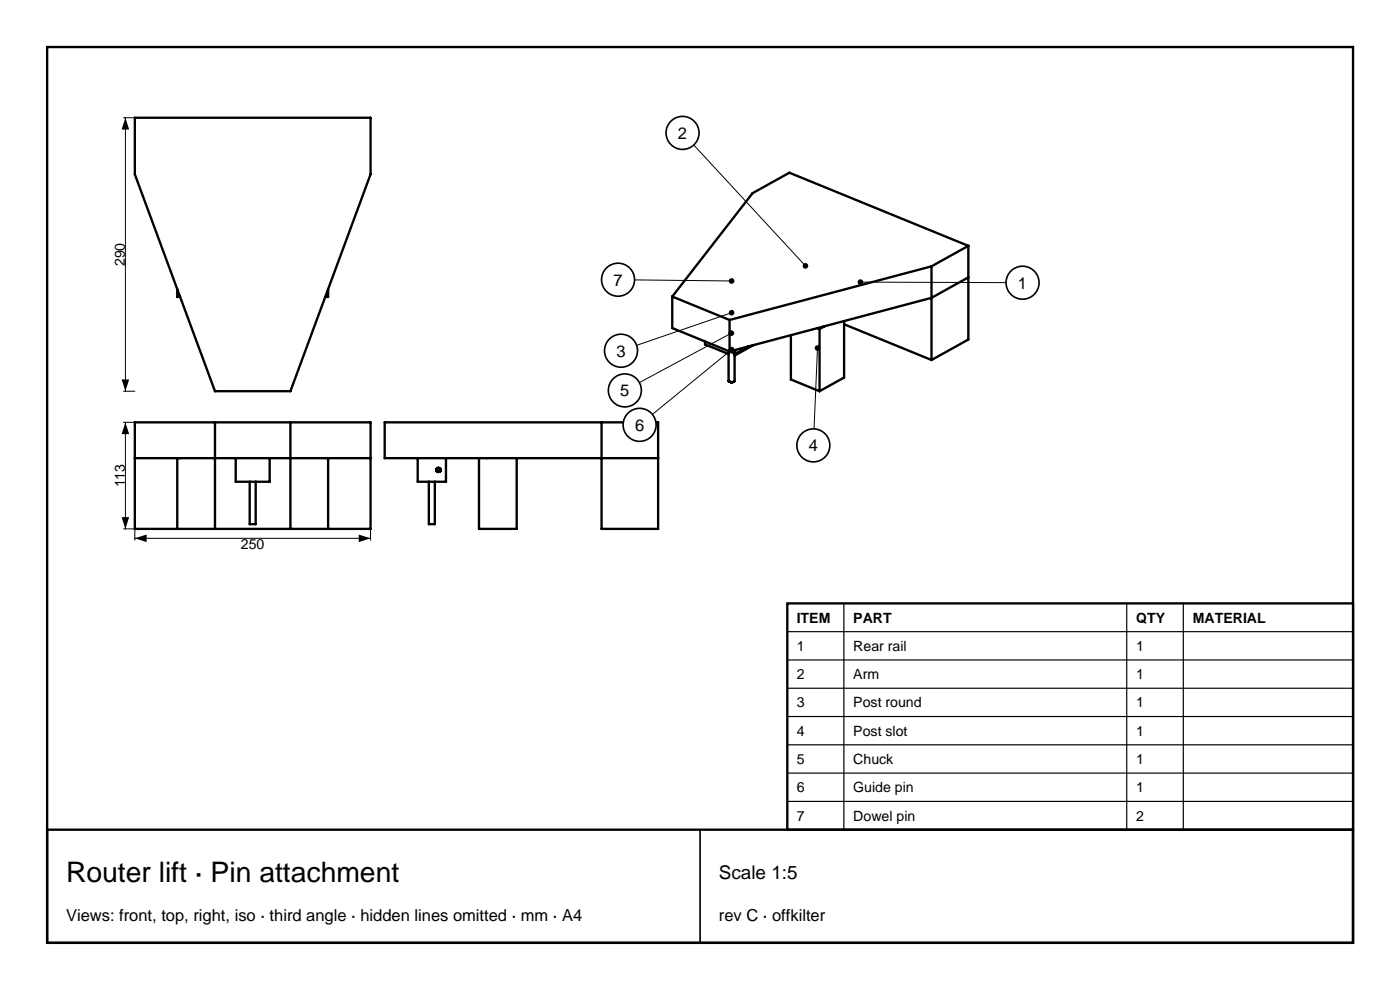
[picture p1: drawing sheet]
<svg xmlns="http://www.w3.org/2000/svg" width="297mm" height="210mm" viewBox="0 0 297 210" stroke-linecap="round" stroke-linejoin="round" font-family="sans-serif">
<g fill="none" stroke="#000" stroke-width=".5">
<path d="M10 10h277v190h-277zM28.6 25h50v12l-17 46h-16l-17-46zM197.6 56.5v19.9M197.6 56.5l-42.8 11.4M205.4 52.2v19.8l-7.8 4.4M205.4 58.8l-7.8 4.4-42.8 11.4v-6.7M205.4 52.2l-37.9-15.6-7.9 4.4-17 21.9M205.4 52.2l-7.8 4.3M37.6 61.3v1.7h.6M69.6 61.3v1.7h-.6M142.6 62.9v6.7l13.4 5.5M142.6 62.9l12.2 5"/>
<path d="M149.6 72.4v.7l5 2M154.6 74.5v6.3M155.8 75v5.8M156 74.2v.9M158.8 73.5l-2.8 1.6M159.8 73.2l-4 2.2M167.8 71.1v9.4l6.1 2.5M173.4 69.6l.5 .2M173.9 69.8v13.2M174.9 69.2l-1 .6M179.1 68.8l18.5 7.6M179.1 68.1v12l-5.2 2.9"/>
<path d="M28.6 89.6h50v22.6h-50zM28.6 97.2h50M37.6 97.2v15M45.6 89.6v22.6M50 97.2v5h7.2v-5M61.6 89.6v22.6M69.6 97.2v15M88.6 97.2v5h6v-5M92.6 99.7h.1M92.6 99.7v.1M92.6 99.6v.1M92.6 99.6h.1"/>
<path d="M92.6 99.8h.1M92.6 99.8v.1M92.6 99.9h.1M92.7 99.9v.1M92.7 99.4l-.1 .2M92.7 100h.1M92.7 99.4h.1M92.8 99.3l-.1 .1M92.9 99.3h-.1M92.9 99.3h.3M92.9 99.3h.1M93.2 99.3h.1"/>
<path d="M93.3 99.3l.1 .2M93.4 99.5h.1M93.4 99.5v.1M93.4 99.6h.1M93.4 99.6v.1M93.4 99.7l-.2 .4M93.4 99.7h.1M101.6 97.2v15h8v-15M127.6 89.6v22.6h12v-22.6h-58v7.6h58M154.6 80.8h.1M154.6 80.8v.1M154.6 80.9h.1"/>
<path d="M154.6 80.9l.1 .1M154.7 81h.1M155.7 81h-.9M155.7 80.9v.1M155.8 80.8l-.1 .1M155.8 80.8h.1M53 102.2v9h1.2v-9M91 102.2v9h1.2v-9M92.8 100v.1M92.8 100.1h.1M92.8 100.1h.2M93 100.1h.1"/>
<path d="M93.2 100.1h-.2M93.2 100.1h.1"/>
</g>
<path d="M26.2 25h2.4M26.6 25v58M155.2 66.3l-20.1 7M26.2 89.6h2.4M26.2 83h2.4M26.6 89.6v22.6M26.2 112.2h2.4v2.4M28.6 114.2h50M78.6 112.2v2.4" fill="none" stroke="#000" stroke-width=".21"/>
<g fill="#000">
<path d="M26.6 25l.8 2.5h-1.6zM26.6 89.6l.8 2.5h-1.6zM25.8 80.5h1.6l-.8 2.5zM25.8 109.7h1.6l-.8 2.5zM28.6 114.2l2.5-.8v1.6zM76.1 113.4l2.5 .8-2.5 .8z"/>
<circle cx="155.2" cy="66.3" r=".6"/>
</g>
<circle cx="131.7" cy="74.4" r="3.5" fill="#fff" stroke="#000" stroke-width=".35"/>
<path d="M155.2 70.7l-19.6 10.5" fill="none" stroke="#000" stroke-width=".21"/>
<circle cx="155.2" cy="70.7" r=".6" fill="#000"/>
<circle cx="132.6" cy="82.8" r="3.5" fill="#fff" stroke="#000" stroke-width=".35"/>
<path d="M155.2 74.2l-16.8 13.7" fill="none" stroke="#000" stroke-width=".21"/>
<circle cx="155.2" cy="74.2" r=".6" fill="#000"/>
<circle cx="135.7" cy="90.1" r="3.5" fill="#fff" stroke="#000" stroke-width=".35"/>
<path d="M173.4 73.8l-.7 17.2" fill="none" stroke="#000" stroke-width=".21"/>
<circle cx="173.4" cy="73.8" r=".6" fill="#000"/>
<circle cx="172.5" cy="94.5" r="3.5" fill="#fff" stroke="#000" stroke-width=".35"/>
<path d="M182.5 59.8l30.9 .2" fill="none" stroke="#000" stroke-width=".21"/>
<circle cx="182.5" cy="59.8" r=".6" fill="#000"/>
<circle cx="216.9" cy="60" r="3.5" fill="#fff" stroke="#000" stroke-width=".35"/>
<path d="M147.2 30.8l23.7 25.6" fill="none" stroke="#000" stroke-width=".21"/>
<circle cx="170.9" cy="56.4" r=".6" fill="#000"/>
<circle cx="144.8" cy="28.2" r="3.5" fill="#fff" stroke="#000" stroke-width=".35"/>
<path d="M134.6 59.4l20.6 .2" fill="none" stroke="#000" stroke-width=".21"/>
<circle cx="155.2" cy="59.6" r=".6" fill="#000"/>
<circle cx="131.1" cy="59.3" r="3.5" fill="#fff" stroke="#000" stroke-width=".35"/>
<path d="M167 128h120v48h-120z" fill="#fff" stroke="#000" stroke-width=".5"/>
<path d="M167 134h120M167 140h120M179 128v48M239 128v48M251 128v48M167 146h120M167 152h120M167 158h120M167 164h120M167 170h120" fill="none" stroke="#000" stroke-width=".25"/>
<path d="M10 176h277v24h-277z" fill="none" stroke="#000" stroke-width=".5"/>
<path d="M148.5 176v24" fill="none" stroke="#000" stroke-width=".35"/>
<text font-size="6" x="14" y="187.2">Router lift · Pin attachment</text>
<text font-size="4" x="152.5" y="186.4">Scale 1:5</text>
<g font-size="3.5">
<text x="143.8" y="29.5">2</text>
<text x="130.1" y="60.6">7</text>
<text x="216" y="61.2">1</text>
<text x="130.8" y="75.7">3</text>
<text x="131.6" y="84.1">5</text>
<text x="134.7" y="91.4">6</text>
<text x="171.6" y="95.7">4</text>
<text x="14" y="195.3">Views: front, top, right, iso · third angle · hidden lines omitted · mm · A4</text>
<text x="152.5" y="195.3">rev C · offkilter</text>
</g>
<g font-size="3">
<text x="26.5" y="56.5" transform="rotate(-90 26.5 56.5)">290</text>
<text x="26.5" y="103.4" transform="rotate(-90 26.5 103.4)">113</text>
<text x="51.1" y="116.5">250</text>
<text x="169" y="132.1">ITEM</text>
<text x="181" y="132.1">PART</text>
<text x="241" y="132.1">QTY</text>
<text x="253" y="132.1">MATERIAL</text>
<text x="169" y="138.1">1</text>
<text x="181" y="138.1">Rear rail</text>
<text x="241" y="138.1">1</text>
<text x="169" y="144.1">2</text>
<text x="181" y="144.1">Arm</text>
<text x="241" y="144.1">1</text>
<text x="169" y="150.1">3</text>
<text x="181" y="150.1">Post round</text>
<text x="241" y="150.1">1</text>
<text x="169" y="156.1">4</text>
<text x="181" y="156.1">Post slot</text>
<text x="241" y="156.1">1</text>
<text x="169" y="162.1">5</text>
<text x="181" y="162.1">Chuck</text>
<text x="241" y="162.1">1</text>
<text x="169" y="168.1">6</text>
<text x="181" y="168.1">Guide pin</text>
<text x="241" y="168.1">1</text>
<text x="169" y="174.1">7</text>
<text x="181" y="174.1">Dowel pin</text>
<text x="241" y="174.1">2</text>
</g>
</svg>
